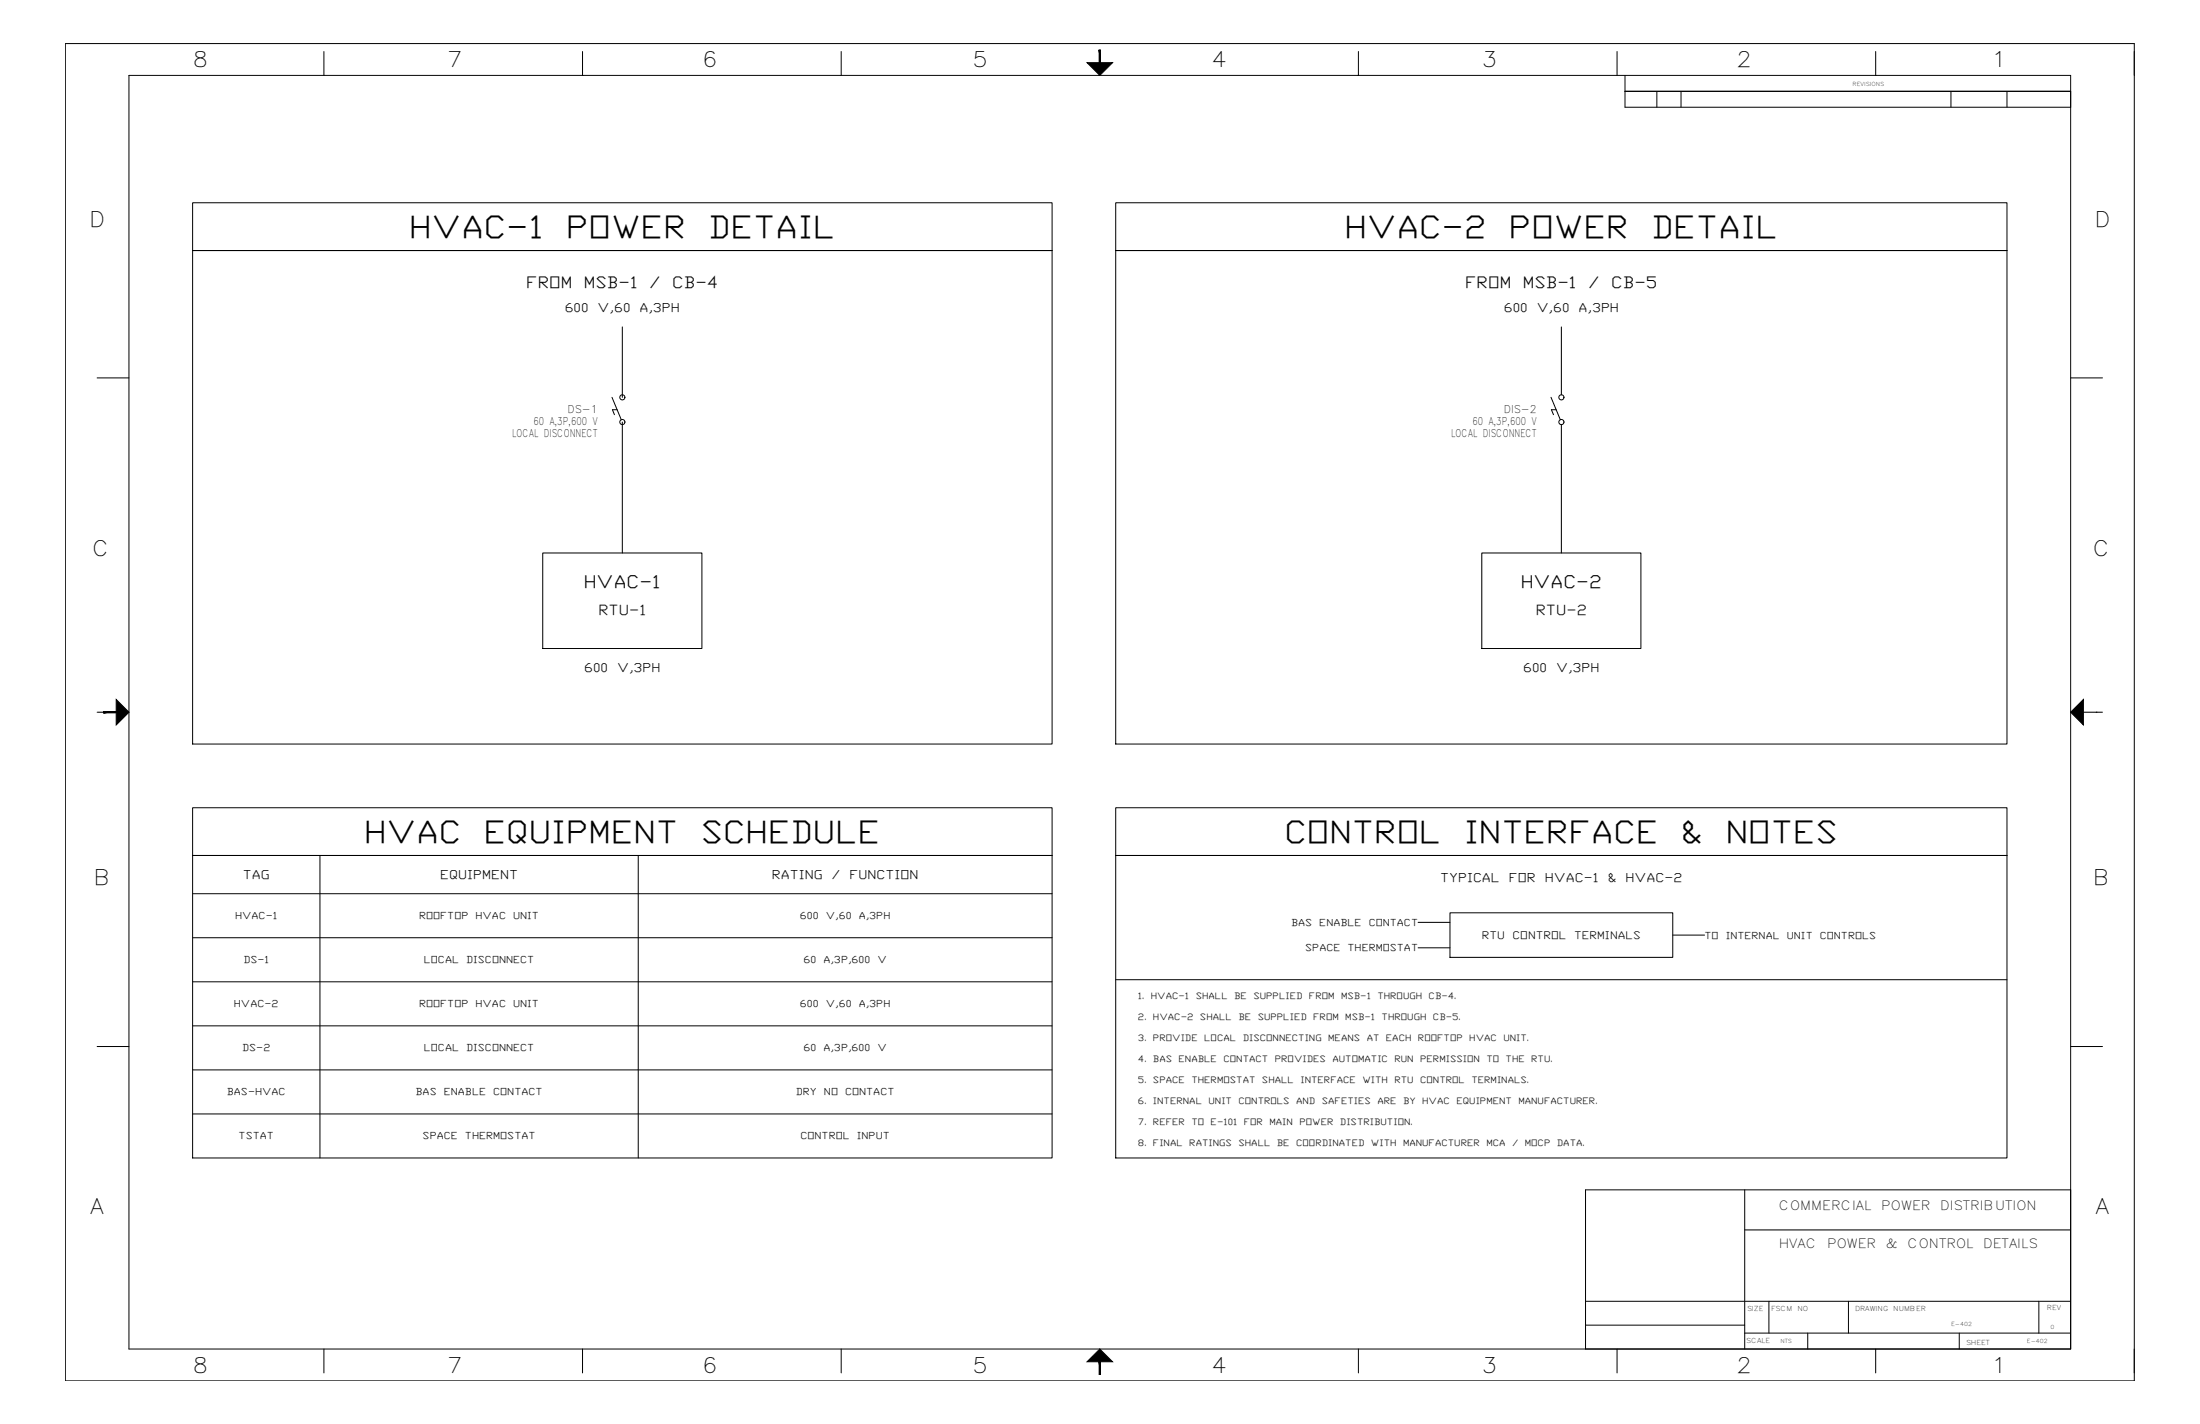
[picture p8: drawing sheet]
<svg xmlns="http://www.w3.org/2000/svg" width="864mm" height="559mm" viewBox="0 0 864 559" stroke-linecap="round" stroke-linejoin="round" font-family="sans-serif">
<!-- layer: Viewport -->
<path d="M637.9 35.8h174.9" fill="none" stroke="#000" stroke-width=".39"/>
<!-- layer: Title Block -->
<g fill="none" stroke="#000" stroke-width=".39">
<path d="M25.6 17.1h812.2v524.8h-812.2zM50.6 29.6h762.2v499.8h-762.2zM127.2 20.2v9.4M228.7 20.2v9.4M330.2 20.2v9.4M431.7 20.2v9.4M533.2 20.2v9.4M634.8 20.2v9.4M637.9 29.6v6.2h174.9M650.4 35.8v6.3M659.9 35.8v6.3M736.3 20.2v9.4"/>
<path d="M765.8 35.8v6.3M787.8 35.8v6.3M637.9 42.1h174.9M38.1 148.3h12.5M812.8 148.3h12.5M38.1 279.5h12.5M40.6 279.5h.1M812.8 279.5h12.5M822.8 279.5h.1M38.1 410.7h12.5M812.8 410.7h12.5M684.9 466.9v62.5"/>
<path d="M812.8 466.9h-190.4v62.5M684.9 482.6h127.9M622.4 510.6h190.4M694.4 510.6v12.5M725.6 510.6v12.5M800.3 510.6v12.5M127.2 529.4v9.4M228.7 529.4v9.4M330.2 529.4v9.4M431.7 529.4v9.4M533.2 529.4v9.4M622.4 520h62.5"/>
<path d="M634.8 529.4v9.4M684.9 523.1h127.9M709.6 523.1v6.3M736.3 529.4v9.4M769.1 523.1v6.3"/>
</g>
<g fill="#000" stroke="#000" stroke-width=".39">
<path d="M426.7 24.6h10l-5 5zM45.6 274.5l5 5-5 5zM812.8 279.5l5-5v10zM431.7 529.4l5 5h-10z"/>
<path d="M431.5 19.6l.5 5v-5zM431.5 19.6l.5 5h-.5z"/>
<path d="M40.6 279.2v.5l5-.5zM40.6 279.7l5-.5v.5z"/>
<path d="M431.5 534.4v5h.5zM431.5 534.4h.5v5z"/>
</g>
<!-- layer: 0 -->
<g fill="none" stroke="#000" stroke-width=".39">
<path d="M637.9 35.8v6.3M812.8 35.8v6.3M75.6 79.6h337.4v212.4h-337.4zM438 79.6h349.8v212.4h-349.8zM75.6 98.3h337.4h-337.4M438 98.3h349.8h-349.8M213 217h62.5v37.5h-62.5zM581.7 217h62.4v37.5h-62.4zM75.6 317h337.4v137.4h-337.4zM438 317h349.8v137.4h-349.8zM75.6 335.7h337.4h-337.4M125.6 335.7v118.7"/>
<path d="M250.5 335.7v118.7M438 335.7h349.8h-349.8M75.6 350.7h337.4M569.2 358.2h87.4v17.5h-87.4zM75.6 368h337.4M556.7 362h12.5M556.7 371.9h12.5M656.6 366.9h12.5M75.6 385.3h337.4M438 384.5h349.8M75.6 402.6h337.4M75.6 419.8h337.4"/>
<path d="M75.6 437.1h337.4M812.8 466.9v62.5h-190.4"/>
</g>
<!-- layer: SYMS -->
<g fill="none" stroke="#000" stroke-width=".39">
<path d="M240.2 155.9l3.7 8.8M608.8 155.9l3.7 8.8M242.3 160.8h-1.9l.8 1.9M610.9 160.8h-1.9l.8 1.9"/>
<circle cx="244.3" cy="155.9" r="1.01"/>
<circle cx="612.9" cy="155.9" r="1.01"/>
<circle cx="244.3" cy="165.6" r="1.01"/>
<circle cx="612.9" cy="165.6" r="1.01"/>
</g>
<!-- layer: GRY_20AWG -->
<path d="M244.3 128.3v27.6M612.9 128.3v26.6M244.3 165.6v51.4M612.9 166.6v50.4" fill="none" stroke="#000" stroke-width=".39"/>
<g font-size="12.2">
<text x="160.6" y="93.3">HVAC-1</text>
<text x="222.2" y="93.3">POWER</text>
<text x="278" y="93.3">DETAIL</text>
<text x="527.7" y="93.3">HVAC-2</text>
<text x="592.3" y="93.3">POWER</text>
<text x="648.1" y="93.3">DETAIL</text>
<text x="142.9" y="330.7">HVAC</text>
<text x="189.9" y="330.7">EQUIPMENT</text>
<text x="275.1" y="330.7">SCHEDULE</text>
<text x="504.2" y="330.7">CONTROL</text>
<text x="574.7" y="330.7">INTERFACE</text>
<text x="659.9" y="330.7">&amp;</text>
<text x="677.5" y="330.7">NOTES</text>
</g>
<g font-size="8.4">
<text x="75.7" y="26.5">8</text>
<text x="175.5" y="26.5">7</text>
<text x="275.6" y="26.5">6</text>
<text x="381.7" y="26.5">5</text>
<text x="475.6" y="26.5">4</text>
<text x="581.6" y="26.5">3</text>
<text x="681.6" y="26.5">2</text>
<text x="781.7" y="26.5">1</text>
<text x="35" y="88.9">D</text>
<text x="822.2" y="88.9">D</text>
<text x="36.2" y="218.3">C</text>
<text x="821.6" y="218.3">C</text>
<text x="36.8" y="347.1">B</text>
<text x="821.6" y="347.1">B</text>
<text x="35.4" y="476.3">A</text>
<text x="822.6" y="476.3">A</text>
<text x="75.7" y="538.8">8</text>
<text x="175.5" y="538.8">7</text>
<text x="275.6" y="538.8">6</text>
<text x="381.7" y="538.8">5</text>
<text x="475.6" y="538.8">4</text>
<text x="581.6" y="538.8">3</text>
<text x="681.6" y="538.8">2</text>
<text x="781.7" y="538.8">1</text>
</g>
<g font-size="7">
<text x="229.2" y="230.8">HVAC-1</text>
<text x="596.9" y="230.8">HVAC-2</text>
</g>
<g font-size="6.3">
<text x="206.5" y="113.1">FROM</text>
<text x="229.2" y="113.1">MSB-1</text>
<text x="254.9" y="113.1">/</text>
<text x="263.9" y="113.1">CB-4</text>
<text x="575.1" y="113.1">FROM</text>
<text x="597.8" y="113.1">MSB-1</text>
<text x="623.5" y="113.1">/</text>
<text x="632.5" y="113.1">CB-5</text>
</g>
<g font-size="5.6">
<text x="234.9" y="241.5">RTU-1</text>
<text x="602.8" y="241.5">RTU-2</text>
</g>
<g font-size="5">
<text x="698.3" y="474.8">COMMERCIAL</text>
<text x="738.5" y="474.8">POWER</text>
<text x="761.6" y="474.8">DISTRIBUTION</text>
<text x="698.3" y="489.6">HVAC</text>
<text x="717.2" y="489.6">POWER</text>
<text x="740.3" y="489.6">&amp;</text>
<text x="748.7" y="489.6">CONTROL</text>
<text x="778.5" y="489.6">DETAILS</text>
</g>
<g font-size="4.9">
<text x="221.7" y="122.6">600</text>
<text x="234.6" y="122.6">V,60</text>
<text x="251" y="122.6">A,3PH</text>
<text x="590.3" y="122.6">600</text>
<text x="603.2" y="122.6">V,60</text>
<text x="619.7" y="122.6">A,3PH</text>
<text x="229.3" y="263.7">600</text>
<text x="242.2" y="263.7">V,3PH</text>
<text x="597.9" y="263.7">600</text>
<text x="610.9" y="263.7">V,3PH</text>
<text x="95.3" y="345">TAG</text>
<text x="172.8" y="345">EQUIPMENT</text>
<text x="303" y="345">RATING</text>
<text x="326.5" y="345">/</text>
<text x="333.5" y="345">FUNCTION</text>
<text x="565.3" y="346.2">TYPICAL</text>
<text x="592.3" y="346.2">FOR</text>
<text x="606.4" y="346.2">HVAC-1</text>
<text x="631.1" y="346.2">&amp;</text>
<text x="638.1" y="346.2">HVAC-2</text>
</g>
<g font-size="4.2">
<text x="209.4" y="166.6">60 A,3P,600 V</text>
<text x="222.8" y="162.1">DS-1</text>
<text x="578" y="166.6">60 A,3P,600 V</text>
<text x="590.3" y="162.1">DIS-2</text>
<text x="201.1" y="171.3">LOCAL DISCONNECT</text>
<text x="569.7" y="171.3">LOCAL DISCONNECT</text>
<text x="581.7" y="368.4">RTU</text>
<text x="593.8" y="368.4">CONTROL</text>
<text x="617.9" y="368.4">TERMINALS</text>
</g>
<g font-size="3.8">
<text x="92.3" y="360.7">HVAC-1</text>
<text x="164.5" y="360.7">ROOFTOP</text>
<text x="186.7" y="360.7">HVAC</text>
<text x="201.4" y="360.7">UNIT</text>
<text x="314" y="360.7">600</text>
<text x="324.2" y="360.7">V,60</text>
<text x="337.1" y="360.7">A,3PH</text>
<text x="506.8" y="363.3">BAS</text>
<text x="517.9" y="363.3">ENABLE</text>
<text x="537.3" y="363.3">CONTACT</text>
<text x="669.1" y="368.3">TO</text>
<text x="677.4" y="368.3">INTERNAL</text>
<text x="701.4" y="368.3">UNIT</text>
<text x="714.3" y="368.3">CONTROLS</text>
<text x="512.4" y="373.3">SPACE</text>
<text x="529" y="373.3">THERMOSTAT</text>
<text x="95.5" y="378">DS-1</text>
<text x="166.4" y="378">LOCAL</text>
<text x="183" y="378">DISCONNECT</text>
<text x="315.4" y="378">60</text>
<text x="323.2" y="378">A,3P,600</text>
<text x="344.5" y="378">V</text>
<text x="91.8" y="395.3">HVAC-2</text>
<text x="164.5" y="395.3">ROOFTOP</text>
<text x="186.7" y="395.3">HVAC</text>
<text x="201.4" y="395.3">UNIT</text>
<text x="314" y="395.3">600</text>
<text x="324.2" y="395.3">V,60</text>
<text x="337.1" y="395.3">A,3PH</text>
<text x="95.1" y="412.6">DS-2</text>
<text x="166.4" y="412.6">LOCAL</text>
<text x="183" y="412.6">DISCONNECT</text>
<text x="315.4" y="412.6">60</text>
<text x="323.2" y="412.6">A,3P,600</text>
<text x="344.5" y="412.6">V</text>
<text x="89.1" y="429.9">BAS-HVAC</text>
<text x="163.1" y="429.9">BAS</text>
<text x="174.2" y="429.9">ENABLE</text>
<text x="193.6" y="429.9">CONTACT</text>
<text x="312.4" y="429.9">DRY</text>
<text x="323.4" y="429.9">NO</text>
<text x="331.7" y="429.9">CONTACT</text>
<text x="93.7" y="447.1">TSTAT</text>
<text x="165.9" y="447.1">SPACE</text>
<text x="182.5" y="447.1">THERMOSTAT</text>
<text x="314.2" y="447.1">CONTROL</text>
<text x="336.4" y="447.1">INPUT</text>
</g>
<g font-size="3.5">
<text x="446.7" y="391.9">1.</text>
<text x="451.7" y="391.9">HVAC-1</text>
<text x="469.4" y="391.9">SHALL</text>
<text x="484.5" y="391.9">BE</text>
<text x="492" y="391.9">SUPPLIED</text>
<text x="513.8" y="391.9">FROM</text>
<text x="526.4" y="391.9">MSB-1</text>
<text x="540.7" y="391.9">THROUGH</text>
<text x="560.8" y="391.9">CB-4.</text>
<text x="446.7" y="400.2">2.</text>
<text x="452.6" y="400.2">HVAC-2</text>
<text x="471" y="400.2">SHALL</text>
<text x="486.1" y="400.2">BE</text>
<text x="493.7" y="400.2">SUPPLIED</text>
<text x="515.5" y="400.2">FROM</text>
<text x="528.1" y="400.2">MSB-1</text>
<text x="542.4" y="400.2">THROUGH</text>
<text x="562.5" y="400.2">CB-5.</text>
<text x="446.7" y="408.4">3.</text>
<text x="452.6" y="408.4">PROVIDE</text>
<text x="472.7" y="408.4">LOCAL</text>
<text x="487.8" y="408.4">DISCONNECTING</text>
<text x="521.4" y="408.4">MEANS</text>
<text x="536.5" y="408.4">AT</text>
<text x="544" y="408.4">EACH</text>
<text x="556.6" y="408.4">ROOFTOP</text>
<text x="576.8" y="408.4">HVAC</text>
<text x="590.2" y="408.4">UNIT.</text>
<text x="446.7" y="416.7">4.</text>
<text x="452.6" y="416.7">BAS</text>
<text x="462.6" y="416.7">ENABLE</text>
<text x="480.3" y="416.7">CONTACT</text>
<text x="500.4" y="416.7">PROVIDES</text>
<text x="523.1" y="416.7">AUTOMATIC</text>
<text x="547.4" y="416.7">RUN</text>
<text x="557.5" y="416.7">PERMISSION</text>
<text x="583.5" y="416.7">TO</text>
<text x="591" y="416.7">THE</text>
<text x="601.1" y="416.7">RTU.</text>
<text x="446.7" y="424.9">5.</text>
<text x="452.6" y="424.9">SPACE</text>
<text x="467.7" y="424.9">THERMOSTAT</text>
<text x="495.4" y="424.9">SHALL</text>
<text x="510.5" y="424.9">INTERFACE</text>
<text x="534.8" y="424.9">WITH</text>
<text x="547.4" y="424.9">RTU</text>
<text x="557.5" y="424.9">CONTROL</text>
<text x="577.6" y="424.9">TERMINALS.</text>
<text x="446.7" y="433.2">6.</text>
<text x="452.6" y="433.2">INTERNAL</text>
<text x="474.4" y="433.2">UNIT</text>
<text x="486.1" y="433.2">CONTROLS</text>
<text x="508.8" y="433.2">AND</text>
<text x="518.9" y="433.2">SAFETIES</text>
<text x="540.7" y="433.2">ARE</text>
<text x="550.7" y="433.2">BY</text>
<text x="558.3" y="433.2">HVAC</text>
<text x="571.7" y="433.2">EQUIPMENT</text>
<text x="596.1" y="433.2">MANUFACTURER.</text>
<text x="446.7" y="441.4">7.</text>
<text x="452.6" y="441.4">REFER</text>
<text x="467.7" y="441.4">TO</text>
<text x="475.2" y="441.4">E-101</text>
<text x="488.2" y="441.4">FOR</text>
<text x="498.3" y="441.4">MAIN</text>
<text x="510.1" y="441.4">POWER</text>
<text x="526" y="441.4">DISTRIBUTION.</text>
<text x="446.7" y="449.7">8.</text>
<text x="452.6" y="449.7">FINAL</text>
<text x="466.8" y="449.7">RATINGS</text>
<text x="486.1" y="449.7">SHALL</text>
<text x="501.2" y="449.7">BE</text>
<text x="508.8" y="449.7">COORDINATED</text>
<text x="538.2" y="449.7">WITH</text>
<text x="550.7" y="449.7">MANUFACTURER</text>
<text x="583.5" y="449.7">MCA</text>
<text x="593.5" y="449.7">/</text>
<text x="598.6" y="449.7">MOCP</text>
<text x="611.2" y="449.7">DATA.</text>
</g>
<g font-size="2.7">
<text x="685.8" y="514.4">SIZE</text>
<text x="695.2" y="514.3">FSCM</text>
<text x="705.6" y="514.3">NO</text>
<text x="728.2" y="514.5">DRAWING</text>
<text x="743.2" y="514.5">NUMBER</text>
<text x="803.5" y="514.1">REV</text>
<text x="685.4" y="527.2">SCALE</text>
<text x="771.8" y="527.7">SHEET</text>
</g>
<g font-size="2.2">
<text x="727.2" y="33.8">REVISIONS</text>
<text x="765.9" y="520.5">E-402</text>
<text x="804.9" y="521.4">0</text>
<text x="698.9" y="527.1">NTS</text>
<text x="795.7" y="527.1">E-402</text>
</g>
</svg>
